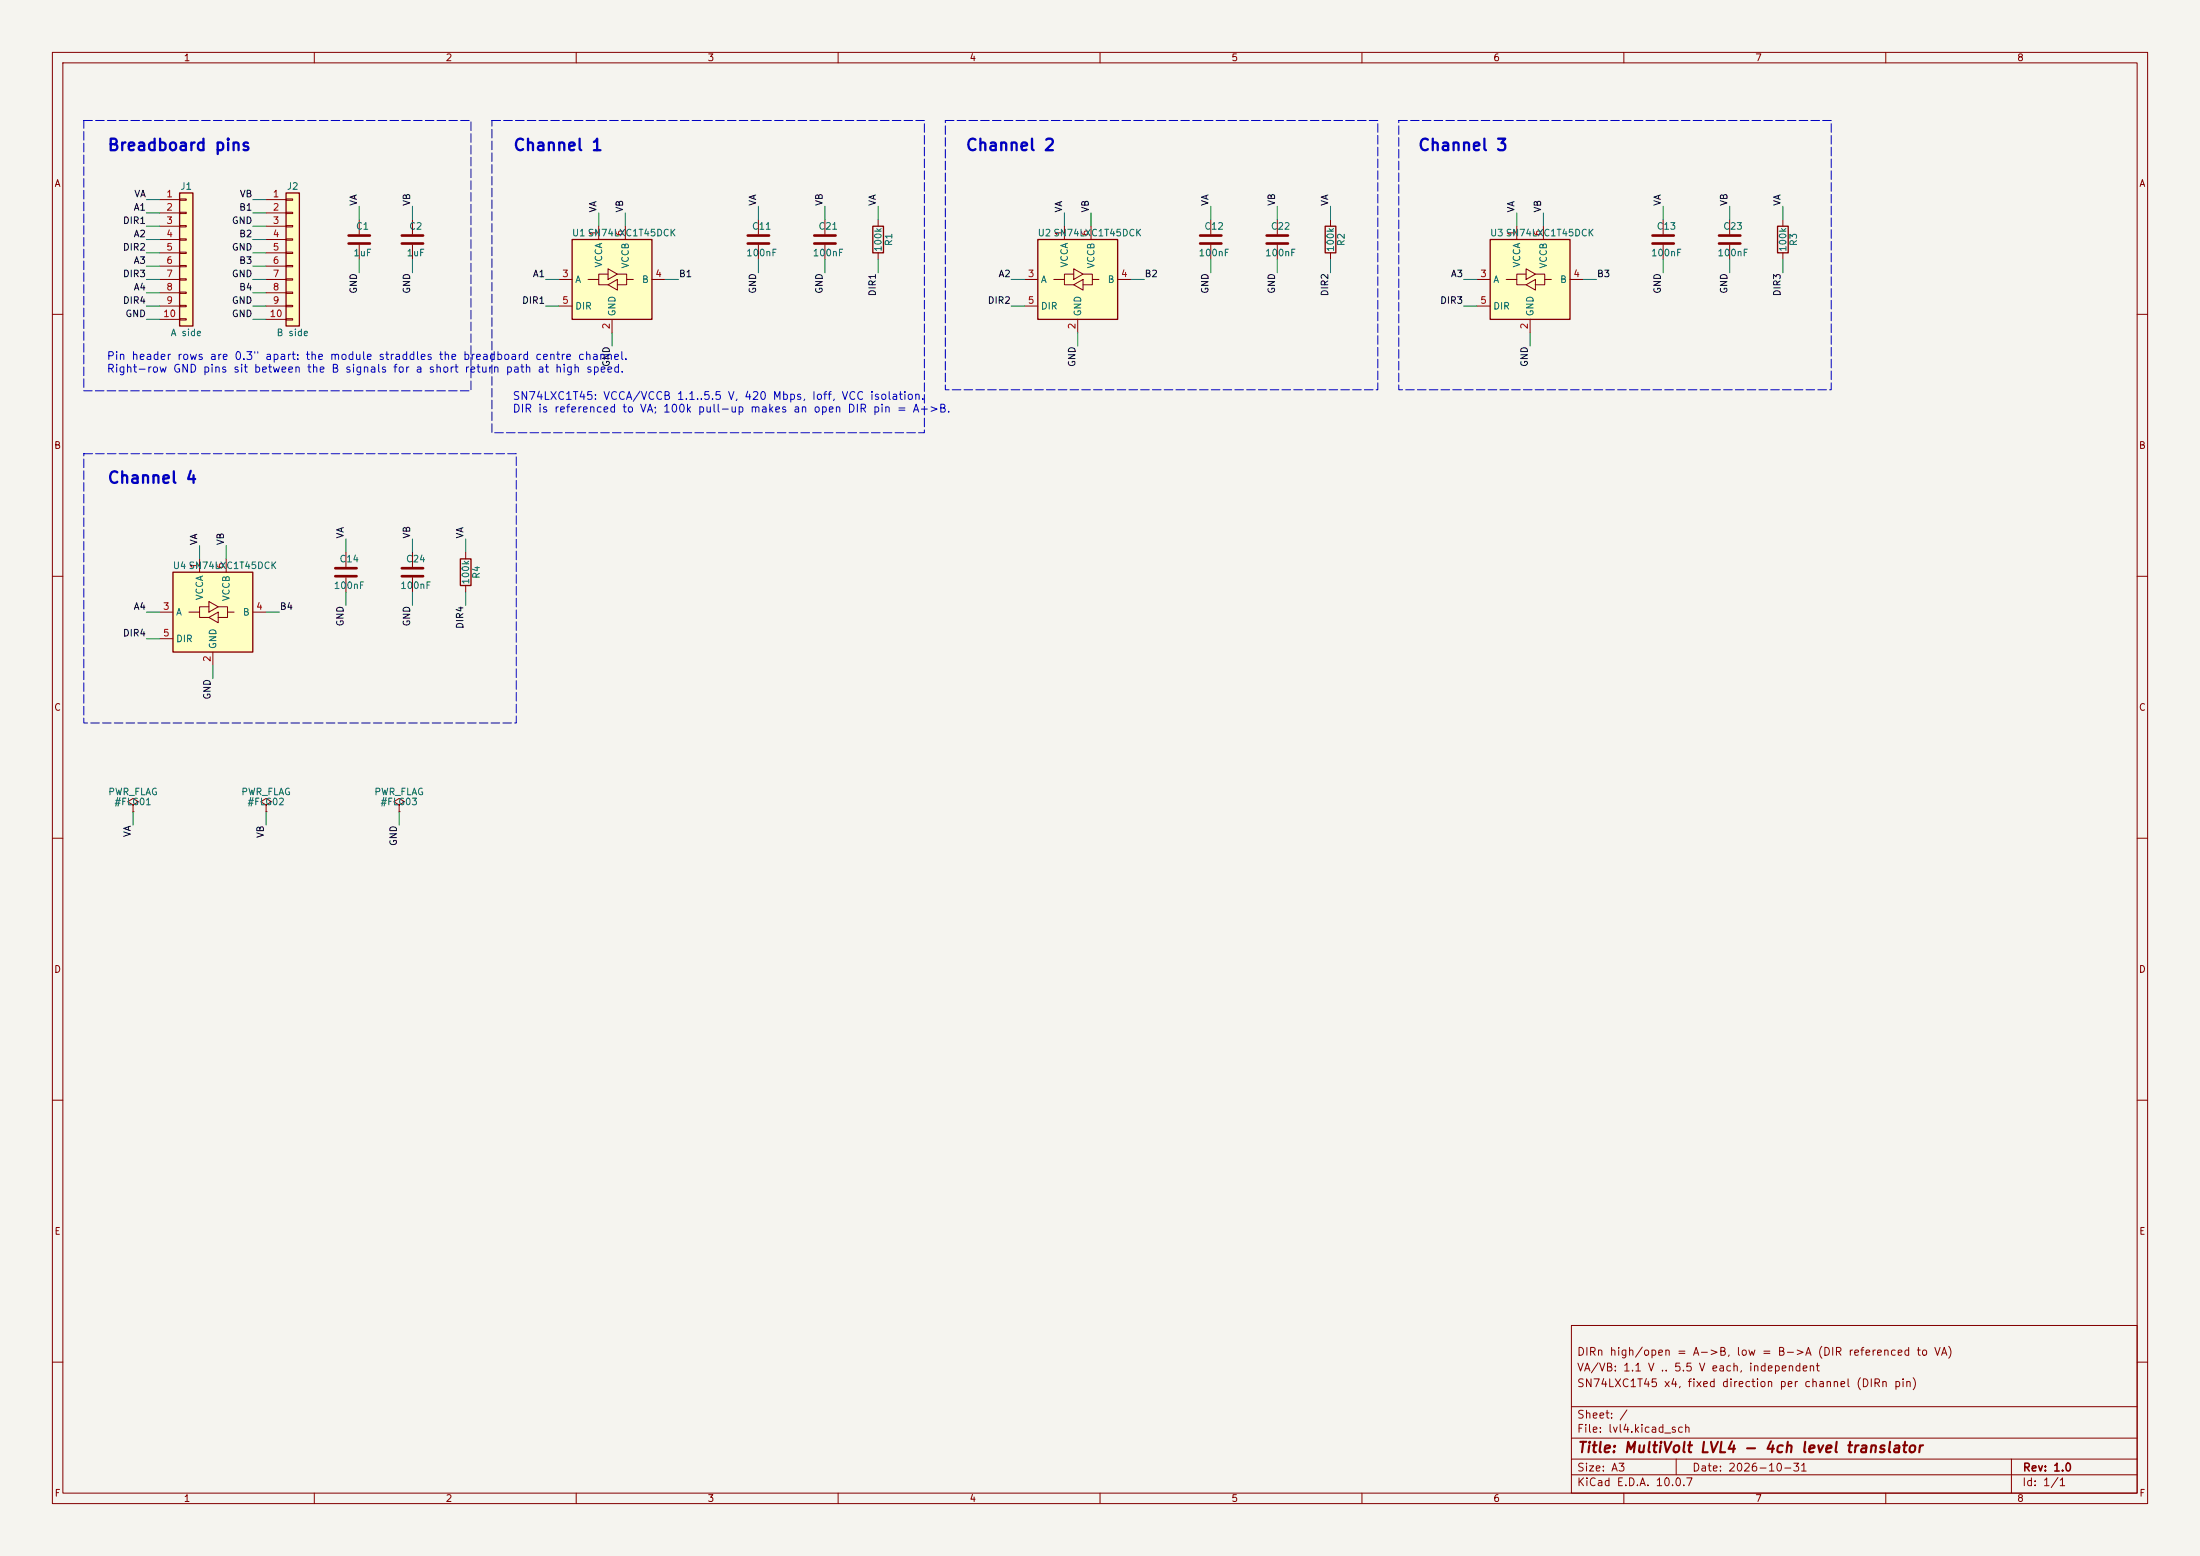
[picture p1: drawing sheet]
(kicad_sch (version 20231120) (generator "eeschema") (generator_version "8.0")
(paper "A3")
(title_block (title "MultiVolt LVL4 - 4ch level translator") (date "2026-10-31") (rev "1.0") (company "") (comment 1 "SN74LXC1T45 x4, fixed direction per channel (DIRn pin)") (comment 2 "VA/VB: 1.1 V .. 5.5 V each, independent") (comment 3 "DIRn high/open = A->B, low = B->A (DIR referenced to VA)"))
(lib_symbols
(symbol "Connector_Generic:Conn_01x10"
  (pin_names
   (offset 1.016) (hide yes)) (exclude_from_sim no) (in_bom yes) (on_board yes)
  (in_pos_files yes)
  (duplicate_pin_numbers_are_jumpers no)
  (property "Reference" "J" (at 0 12.7 0) (show_name no) (do_not_autoplace no) (effects (font (size 1.27 1.27))))
  (property "Value" "Conn_01x10" (at 0 -15.24 0) (show_name no) (do_not_autoplace no) (effects (font (size 1.27 1.27))))
  (property "Footprint" "" (at 0 0 0) (show_name no) (do_not_autoplace no) (hide yes) (effects (font (size 1.27 1.27))))
  (property "Datasheet" "" (at 0 0 0) (show_name no) (do_not_autoplace no) (hide yes) (effects (font (size 1.27 1.27))))
  (property "Description" "Generic connector, single row, 01x10, script generated (kicad-library-utils/schlib/autogen/connector/)" (at 0 0 0) (show_name no) (do_not_autoplace no) (hide yes) (effects (font (size 1.27 1.27))))
  (symbol "Conn_01x10_1_1"
   (rectangle (start -1.27 11.43) (end 1.27 -13.97) (stroke (width 0.254) (type default)) (fill (type background)))
   (rectangle (start -1.27 10.287) (end 0 10.033) (stroke (width 0.1524) (type default)) (fill (type none)))
   (rectangle (start -1.27 7.747) (end 0 7.493) (stroke (width 0.1524) (type default)) (fill (type none)))
   (rectangle (start -1.27 5.207) (end 0 4.953) (stroke (width 0.1524) (type default)) (fill (type none)))
   (rectangle (start -1.27 2.667) (end 0 2.413) (stroke (width 0.1524) (type default)) (fill (type none)))
   (rectangle (start -1.27 0.127) (end 0 -0.127) (stroke (width 0.1524) (type default)) (fill (type none)))
   (rectangle (start -1.27 -2.413) (end 0 -2.667) (stroke (width 0.1524) (type default)) (fill (type none)))
   (rectangle (start -1.27 -4.953) (end 0 -5.207) (stroke (width 0.1524) (type default)) (fill (type none)))
   (rectangle (start -1.27 -7.493) (end 0 -7.747) (stroke (width 0.1524) (type default)) (fill (type none)))
   (rectangle (start -1.27 -10.033) (end 0 -10.287) (stroke (width 0.1524) (type default)) (fill (type none)))
   (rectangle (start -1.27 -12.573) (end 0 -12.827) (stroke (width 0.1524) (type default)) (fill (type none)))
   (pin passive line (at -5.08 10.16 0) (length 3.81) (name "Pin_1" (effects (font (size 1.27 1.27)))) (number "1" (effects (font (size 1.27 1.27)))))
   (pin passive line (at -5.08 7.62 0) (length 3.81) (name "Pin_2" (effects (font (size 1.27 1.27)))) (number "2" (effects (font (size 1.27 1.27)))))
   (pin passive line (at -5.08 5.08 0) (length 3.81) (name "Pin_3" (effects (font (size 1.27 1.27)))) (number "3" (effects (font (size 1.27 1.27)))))
   (pin passive line (at -5.08 2.54 0) (length 3.81) (name "Pin_4" (effects (font (size 1.27 1.27)))) (number "4" (effects (font (size 1.27 1.27)))))
   (pin passive line (at -5.08 0 0) (length 3.81) (name "Pin_5" (effects (font (size 1.27 1.27)))) (number "5" (effects (font (size 1.27 1.27)))))
   (pin passive line (at -5.08 -2.54 0) (length 3.81) (name "Pin_6" (effects (font (size 1.27 1.27)))) (number "6" (effects (font (size 1.27 1.27)))))
   (pin passive line (at -5.08 -5.08 0) (length 3.81) (name "Pin_7" (effects (font (size 1.27 1.27)))) (number "7" (effects (font (size 1.27 1.27)))))
   (pin passive line (at -5.08 -7.62 0) (length 3.81) (name "Pin_8" (effects (font (size 1.27 1.27)))) (number "8" (effects (font (size 1.27 1.27)))))
   (pin passive line (at -5.08 -10.16 0) (length 3.81) (name "Pin_9" (effects (font (size 1.27 1.27)))) (number "9" (effects (font (size 1.27 1.27)))))
   (pin passive line (at -5.08 -12.7 0) (length 3.81) (name "Pin_10" (effects (font (size 1.27 1.27)))) (number "10" (effects (font (size 1.27 1.27))))))
  (embedded_fonts no))
(symbol "Device:C"
  (pin_numbers (hide yes))
  (pin_names
   (offset 0.254)) (exclude_from_sim no) (in_bom yes) (on_board yes)
  (in_pos_files yes)
  (duplicate_pin_numbers_are_jumpers no)
  (property "Reference" "C" (at 0.635 2.54 0) (show_name no) (do_not_autoplace no) (effects (font (size 1.27 1.27)) (justify left)))
  (property "Value" "C" (at 0.635 -2.54 0) (show_name no) (do_not_autoplace no) (effects (font (size 1.27 1.27)) (justify left)))
  (property "Footprint" "" (at 0.9652 -3.81 0) (show_name no) (do_not_autoplace no) (hide yes) (effects (font (size 1.27 1.27))))
  (property "Datasheet" "" (at 0 0 0) (show_name no) (do_not_autoplace no) (hide yes) (effects (font (size 1.27 1.27))))
  (property "Description" "Unpolarized capacitor" (at 0 0 0) (show_name no) (do_not_autoplace no) (hide yes) (effects (font (size 1.27 1.27))))
  (symbol "C_0_1"
   (polyline (pts (xy -2.032 0.762) (xy 2.032 0.762)) (stroke (width 0.508) (type default)) (fill (type none)))
   (polyline (pts (xy -2.032 -0.762) (xy 2.032 -0.762)) (stroke (width 0.508) (type default)) (fill (type none))))
  (symbol "C_1_1"
   (pin passive line (at 0 3.81 270) (length 2.794) (name "" (effects (font (size 1.27 1.27)))) (number "1" (effects (font (size 1.27 1.27)))))
   (pin passive line (at 0 -3.81 90) (length 2.794) (name "" (effects (font (size 1.27 1.27)))) (number "2" (effects (font (size 1.27 1.27))))))
  (embedded_fonts no))
(symbol "Device:R"
  (pin_numbers (hide yes))
  (pin_names
   (offset 0)) (exclude_from_sim no) (in_bom yes) (on_board yes)
  (in_pos_files yes)
  (duplicate_pin_numbers_are_jumpers no)
  (property "Reference" "R" (at 2.032 0 90) (show_name no) (do_not_autoplace no) (effects (font (size 1.27 1.27))))
  (property "Value" "R" (at 0 0 90) (show_name no) (do_not_autoplace no) (effects (font (size 1.27 1.27))))
  (property "Footprint" "" (at -1.778 0 90) (show_name no) (do_not_autoplace no) (hide yes) (effects (font (size 1.27 1.27))))
  (property "Datasheet" "" (at 0 0 0) (show_name no) (do_not_autoplace no) (hide yes) (effects (font (size 1.27 1.27))))
  (property "Description" "Resistor" (at 0 0 0) (show_name no) (do_not_autoplace no) (hide yes) (effects (font (size 1.27 1.27))))
  (symbol "R_0_1"
   (rectangle (start -1.016 -2.54) (end 1.016 2.54) (stroke (width 0.254) (type default)) (fill (type none))))
  (symbol "R_1_1"
   (pin passive line (at 0 3.81 270) (length 1.27) (name "" (effects (font (size 1.27 1.27)))) (number "1" (effects (font (size 1.27 1.27)))))
   (pin passive line (at 0 -3.81 90) (length 1.27) (name "" (effects (font (size 1.27 1.27)))) (number "2" (effects (font (size 1.27 1.27))))))
  (embedded_fonts no))
(symbol "Logic_LevelTranslator:SN74LVC1T45DCK" (exclude_from_sim no) (in_bom yes) (on_board yes)
  (in_pos_files yes)
  (duplicate_pin_numbers_are_jumpers no)
  (property "Reference" "U" (at -6.35 8.89 0) (show_name no) (do_not_autoplace no) (effects (font (size 1.27 1.27))))
  (property "Value" "SN74LVC1T45DCK" (at 3.81 8.89 0) (show_name no) (do_not_autoplace no) (effects (font (size 1.27 1.27)) (justify left)))
  (property "Footprint" "Package_TO_SOT_SMD:SOT-363_SC-70-6" (at 0 -11.43 0) (show_name no) (do_not_autoplace no) (hide yes) (effects (font (size 1.27 1.27))))
  (property "Datasheet" "http://www.ti.com/lit/ds/symlink/sn74lvc1t45.pdf" (at -22.86 -16.51 0) (show_name no) (do_not_autoplace no) (hide yes) (effects (font (size 1.27 1.27))))
  (property "Description" "Single-Bit Dual-Supply Bus Transceiver With Configurable Voltage Translation and 3-State Outputs, SOT-363" (at 0 0 0) (show_name no) (do_not_autoplace no) (hide yes) (effects (font (size 1.27 1.27))))
  (symbol "SN74LVC1T45DCK_0_1"
   (rectangle (start -7.62 7.62) (end 7.62 -7.62) (stroke (width 0.254) (type default)) (fill (type background)))
   (polyline (pts (xy -2.54 0) (xy -2.54 1.016) (xy -0.762 1.016)) (stroke (width 0) (type default)) (fill (type none)))
   (polyline (pts (xy -0.762 0) (xy -0.762 2.032) (xy 1.016 1.016) (xy -0.762 0)) (stroke (width 0) (type default)) (fill (type none)))
   (polyline (pts (xy -0.762 -1.016) (xy -2.54 -1.016) (xy -2.54 0) (xy -4.572 0)) (stroke (width 0) (type default)) (fill (type none)))
   (polyline (pts (xy 1.016 1.016) (xy 2.794 1.016) (xy 2.794 0) (xy 4.064 0)) (stroke (width 0) (type default)) (fill (type none)))
   (polyline (pts (xy 1.016 0) (xy 1.016 -1.778) (xy 1.016 -2.032) (xy -0.762 -1.016) (xy 1.016 0)) (stroke (width 0) (type default)) (fill (type none)))
   (polyline (pts (xy 2.794 0) (xy 2.794 -1.016) (xy 1.016 -1.016)) (stroke (width 0) (type default)) (fill (type none))))
  (symbol "SN74LVC1T45DCK_1_1"
   (pin power_in line (at -2.54 10.16 270) (length 2.54) (name "VCCA" (effects (font (size 1.27 1.27)))) (number "1" (effects (font (size 1.27 1.27)))))
   (pin power_in line (at 0 -10.16 90) (length 2.54) (name "GND" (effects (font (size 1.27 1.27)))) (number "2" (effects (font (size 1.27 1.27)))))
   (pin bidirectional line (at -10.16 0 0) (length 2.54) (name "A" (effects (font (size 1.27 1.27)))) (number "3" (effects (font (size 1.27 1.27)))))
   (pin bidirectional line (at 10.16 0 180) (length 2.54) (name "B" (effects (font (size 1.27 1.27)))) (number "4" (effects (font (size 1.27 1.27)))))
   (pin input line (at -10.16 -5.08 0) (length 2.54) (name "DIR" (effects (font (size 1.27 1.27)))) (number "5" (effects (font (size 1.27 1.27)))))
   (pin power_in line (at 2.54 10.16 270) (length 2.54) (name "VCCB" (effects (font (size 1.27 1.27)))) (number "6" (effects (font (size 1.27 1.27))))))
  (embedded_fonts no))
(symbol "power:PWR_FLAG"
  (power global)
  (pin_numbers (hide yes))
  (pin_names
   (offset 0) (hide yes)) (exclude_from_sim no) (in_bom yes) (on_board yes)
  (in_pos_files yes)
  (duplicate_pin_numbers_are_jumpers no)
  (property "Reference" "#FLG" (at 0 1.905 0) (show_name no) (do_not_autoplace no) (hide yes) (effects (font (size 1.27 1.27))))
  (property "Value" "PWR_FLAG" (at 0 3.81 0) (show_name no) (do_not_autoplace no) (effects (font (size 1.27 1.27))))
  (property "Footprint" "" (at 0 0 0) (show_name no) (do_not_autoplace no) (hide yes) (effects (font (size 1.27 1.27))))
  (property "Datasheet" "" (at 0 0 0) (show_name no) (do_not_autoplace no) (hide yes) (effects (font (size 1.27 1.27))))
  (property "Description" "Special symbol for telling ERC where power comes from" (at 0 0 0) (show_name no) (do_not_autoplace no) (hide yes) (effects (font (size 1.27 1.27))))
  (symbol "PWR_FLAG_0_0"
   (pin power_out line (at 0 0 90) (length 0) (name "" (effects (font (size 1.27 1.27)))) (number "1" (effects (font (size 1.27 1.27))))))
  (symbol "PWR_FLAG_0_1"
   (polyline (pts (xy 0 0) (xy 0 1.27) (xy -1.016 1.905) (xy 0 2.54) (xy 1.016 1.905) (xy 0 1.27)) (stroke (width 0) (type default)) (fill (type none))))
  (embedded_fonts no)))
(text "Breadboard pins" (exclude_from_sim no) (at 20.32 29.21 0) (effects (font (size 2.2 2.2) (thickness 0.44) (bold yes)) (justify left bottom)))
(rectangle (start 16 23) (end 89.908 74.6) (stroke (width 0.15) (type dash)) (fill (type none)))
(symbol (lib_id "Connector_Generic:Conn_01x10") (at 35.56 48.26 0) (unit 1) (exclude_from_sim no) (in_bom yes) (on_board yes) (dnp no) (property "Reference" "J1" (at 35.56 35.56 0) (effects (font (size 1.27 1.27)))) (property "Value" "A side" (at 35.56 63.5 0) (effects (font (size 1.27 1.27)))) (property "Footprint" "Connector_PinHeader_2.54mm:PinHeader_1x10_P2.54mm_Vertical" (at 35.56 48.26 0) (effects (font (size 1.27 1.27)) (hide yes))) (property "Datasheet" "~" (at 35.56 48.26 0) (effects (font (size 1.27 1.27)) (hide yes))) (property "Description" "1x10 male header 2.54mm (pins down)" (at 35.56 48.26 0) (effects (font (size 1.27 1.27)) (hide yes))) (property "LCSC" "C492409" (at 35.56 48.26 0) (effects (font (size 1.27 1.27)) (hide yes))) (pin "1") (pin "2") (pin "3") (pin "4") (pin "5") (pin "6") (pin "7") (pin "8") (pin "9") (pin "10"))
(wire (pts (xy 30.48 38.1) (xy 27.94 38.1)) (stroke (width 0) (type default)))
(label "VA" (at 27.94 38.1 180) (fields_autoplaced yes) (effects (font (size 1.27 1.27)) (justify right bottom)))
(wire (pts (xy 30.48 40.64) (xy 27.94 40.64)) (stroke (width 0) (type default)))
(label "A1" (at 27.94 40.64 180) (fields_autoplaced yes) (effects (font (size 1.27 1.27)) (justify right bottom)))
(wire (pts (xy 30.48 43.18) (xy 27.94 43.18)) (stroke (width 0) (type default)))
(label "DIR1" (at 27.94 43.18 180) (fields_autoplaced yes) (effects (font (size 1.27 1.27)) (justify right bottom)))
(wire (pts (xy 30.48 45.72) (xy 27.94 45.72)) (stroke (width 0) (type default)))
(label "A2" (at 27.94 45.72 180) (fields_autoplaced yes) (effects (font (size 1.27 1.27)) (justify right bottom)))
(wire (pts (xy 30.48 48.26) (xy 27.94 48.26)) (stroke (width 0) (type default)))
(label "DIR2" (at 27.94 48.26 180) (fields_autoplaced yes) (effects (font (size 1.27 1.27)) (justify right bottom)))
(wire (pts (xy 30.48 50.8) (xy 27.94 50.8)) (stroke (width 0) (type default)))
(label "A3" (at 27.94 50.8 180) (fields_autoplaced yes) (effects (font (size 1.27 1.27)) (justify right bottom)))
(wire (pts (xy 30.48 53.34) (xy 27.94 53.34)) (stroke (width 0) (type default)))
(label "DIR3" (at 27.94 53.34 180) (fields_autoplaced yes) (effects (font (size 1.27 1.27)) (justify right bottom)))
(wire (pts (xy 30.48 55.88) (xy 27.94 55.88)) (stroke (width 0) (type default)))
(label "A4" (at 27.94 55.88 180) (fields_autoplaced yes) (effects (font (size 1.27 1.27)) (justify right bottom)))
(wire (pts (xy 30.48 58.42) (xy 27.94 58.42)) (stroke (width 0) (type default)))
(label "DIR4" (at 27.94 58.42 180) (fields_autoplaced yes) (effects (font (size 1.27 1.27)) (justify right bottom)))
(wire (pts (xy 30.48 60.96) (xy 27.94 60.96)) (stroke (width 0) (type default)))
(label "GND" (at 27.94 60.96 180) (fields_autoplaced yes) (effects (font (size 1.27 1.27)) (justify right bottom)))
(symbol (lib_id "Connector_Generic:Conn_01x10") (at 55.88 48.26 0) (unit 1) (exclude_from_sim no) (in_bom yes) (on_board yes) (dnp no) (property "Reference" "J2" (at 55.88 35.56 0) (effects (font (size 1.27 1.27)))) (property "Value" "B side" (at 55.88 63.5 0) (effects (font (size 1.27 1.27)))) (property "Footprint" "Connector_PinHeader_2.54mm:PinHeader_1x10_P2.54mm_Vertical" (at 55.88 48.26 0) (effects (font (size 1.27 1.27)) (hide yes))) (property "Datasheet" "~" (at 55.88 48.26 0) (effects (font (size 1.27 1.27)) (hide yes))) (property "Description" "1x10 male header 2.54mm (pins down)" (at 55.88 48.26 0) (effects (font (size 1.27 1.27)) (hide yes))) (property "LCSC" "C492409" (at 55.88 48.26 0) (effects (font (size 1.27 1.27)) (hide yes))) (pin "1") (pin "2") (pin "3") (pin "4") (pin "5") (pin "6") (pin "7") (pin "8") (pin "9") (pin "10"))
(wire (pts (xy 50.8 38.1) (xy 48.26 38.1)) (stroke (width 0) (type default)))
(label "VB" (at 48.26 38.1 180) (fields_autoplaced yes) (effects (font (size 1.27 1.27)) (justify right bottom)))
(wire (pts (xy 50.8 40.64) (xy 48.26 40.64)) (stroke (width 0) (type default)))
(label "B1" (at 48.26 40.64 180) (fields_autoplaced yes) (effects (font (size 1.27 1.27)) (justify right bottom)))
(wire (pts (xy 50.8 43.18) (xy 48.26 43.18)) (stroke (width 0) (type default)))
(label "GND" (at 48.26 43.18 180) (fields_autoplaced yes) (effects (font (size 1.27 1.27)) (justify right bottom)))
(wire (pts (xy 50.8 45.72) (xy 48.26 45.72)) (stroke (width 0) (type default)))
(label "B2" (at 48.26 45.72 180) (fields_autoplaced yes) (effects (font (size 1.27 1.27)) (justify right bottom)))
(wire (pts (xy 50.8 48.26) (xy 48.26 48.26)) (stroke (width 0) (type default)))
(label "GND" (at 48.26 48.26 180) (fields_autoplaced yes) (effects (font (size 1.27 1.27)) (justify right bottom)))
(wire (pts (xy 50.8 50.8) (xy 48.26 50.8)) (stroke (width 0) (type default)))
(label "B3" (at 48.26 50.8 180) (fields_autoplaced yes) (effects (font (size 1.27 1.27)) (justify right bottom)))
(wire (pts (xy 50.8 53.34) (xy 48.26 53.34)) (stroke (width 0) (type default)))
(label "GND" (at 48.26 53.34 180) (fields_autoplaced yes) (effects (font (size 1.27 1.27)) (justify right bottom)))
(wire (pts (xy 50.8 55.88) (xy 48.26 55.88)) (stroke (width 0) (type default)))
(label "B4" (at 48.26 55.88 180) (fields_autoplaced yes) (effects (font (size 1.27 1.27)) (justify right bottom)))
(wire (pts (xy 50.8 58.42) (xy 48.26 58.42)) (stroke (width 0) (type default)))
(label "GND" (at 48.26 58.42 180) (fields_autoplaced yes) (effects (font (size 1.27 1.27)) (justify right bottom)))
(wire (pts (xy 50.8 60.96) (xy 48.26 60.96)) (stroke (width 0) (type default)))
(label "GND" (at 48.26 60.96 180) (fields_autoplaced yes) (effects (font (size 1.27 1.27)) (justify right bottom)))
(symbol (lib_id "Device:C") (at 68.58 45.72 0) (unit 1) (exclude_from_sim no) (in_bom yes) (on_board yes) (dnp no) (property "Reference" "C1" (at 69.215 43.18 0) (effects (font (size 1.27 1.27)))) (property "Value" "1uF" (at 69.215 48.26 0) (effects (font (size 1.27 1.27)))) (property "Footprint" "Capacitor_SMD:C_0402_1005Metric" (at 69.5452 49.53 0) (effects (font (size 1.27 1.27)) (hide yes))) (property "Datasheet" "~" (at 68.58 45.72 0) (effects (font (size 1.27 1.27)) (hide yes))) (property "LCSC" "C52923" (at 68.58 45.72 0) (effects (font (size 1.27 1.27)) (hide yes))) (pin "1") (pin "2"))
(wire (pts (xy 68.58 41.91) (xy 68.58 39.37)) (stroke (width 0) (type default)))
(label "VA" (at 68.58 39.37 90) (fields_autoplaced yes) (effects (font (size 1.27 1.27)) (justify left bottom)))
(wire (pts (xy 68.58 49.53) (xy 68.58 52.07)) (stroke (width 0) (type default)))
(label "GND" (at 68.58 52.07 270) (fields_autoplaced yes) (effects (font (size 1.27 1.27)) (justify right bottom)))
(symbol (lib_id "Device:C") (at 78.74 45.72 0) (unit 1) (exclude_from_sim no) (in_bom yes) (on_board yes) (dnp no) (property "Reference" "C2" (at 79.375 43.18 0) (effects (font (size 1.27 1.27)))) (property "Value" "1uF" (at 79.375 48.26 0) (effects (font (size 1.27 1.27)))) (property "Footprint" "Capacitor_SMD:C_0402_1005Metric" (at 79.7052 49.53 0) (effects (font (size 1.27 1.27)) (hide yes))) (property "Datasheet" "~" (at 78.74 45.72 0) (effects (font (size 1.27 1.27)) (hide yes))) (property "LCSC" "C52923" (at 78.74 45.72 0) (effects (font (size 1.27 1.27)) (hide yes))) (pin "1") (pin "2"))
(wire (pts (xy 78.74 41.91) (xy 78.74 39.37)) (stroke (width 0) (type default)))
(label "VB" (at 78.74 39.37 90) (fields_autoplaced yes) (effects (font (size 1.27 1.27)) (justify left bottom)))
(wire (pts (xy 78.74 49.53) (xy 78.74 52.07)) (stroke (width 0) (type default)))
(label "GND" (at 78.74 52.07 270) (fields_autoplaced yes) (effects (font (size 1.27 1.27)) (justify right bottom)))
(text "Pin header rows are 0.3\" apart: the module straddles the breadboard centre channel.\nRight-row GND pins sit between the B signals for a short return path at high speed." (exclude_from_sim no) (at 20.32 67.31 0) (effects (font (size 1.5 1.5)) (justify left top)))
(text "Channel 1" (exclude_from_sim no) (at 97.79 29.21 0) (effects (font (size 2.2 2.2) (thickness 0.44) (bold yes)) (justify left bottom)))
(rectangle (start 93.908 23) (end 176.468 82.6) (stroke (width 0.15) (type dash)) (fill (type none)))
(symbol (lib_id "Logic_LevelTranslator:SN74LVC1T45DCK") (at 116.84 53.34 0) (unit 1) (exclude_from_sim no) (in_bom yes) (on_board yes) (dnp no) (property "Reference" "U1" (at 110.49 44.45 0) (effects (font (size 1.27 1.27)))) (property "Value" "SN74LXC1T45DCK" (at 120.65 44.45 0) (effects (font (size 1.27 1.27)))) (property "Footprint" "Package_TO_SOT_SMD:SOT-363_SC-70-6" (at 116.84 64.77 0) (effects (font (size 1.27 1.27)) (hide yes))) (property "Datasheet" "http://www.ti.com/lit/ds/symlink/sn74lvc1t45.pdf" (at 93.98 69.85 0) (effects (font (size 1.27 1.27)) (hide yes))) (property "LCSC" "C5217888" (at 116.84 53.34 0) (effects (font (size 1.27 1.27)) (hide yes))) (property "MPN" "SN74LXC1T45DCKR" (at 116.84 53.34 0) (effects (font (size 1.27 1.27)) (hide yes))) (pin "1") (pin "2") (pin "3") (pin "4") (pin "5") (pin "6"))
(wire (pts (xy 114.3 43.18) (xy 114.3 40.64)) (stroke (width 0) (type default)))
(label "VA" (at 114.3 40.64 90) (fields_autoplaced yes) (effects (font (size 1.27 1.27)) (justify left bottom)))
(wire (pts (xy 116.84 63.5) (xy 116.84 66.04)) (stroke (width 0) (type default)))
(label "GND" (at 116.84 66.04 270) (fields_autoplaced yes) (effects (font (size 1.27 1.27)) (justify right bottom)))
(wire (pts (xy 106.68 53.34) (xy 104.14 53.34)) (stroke (width 0) (type default)))
(label "A1" (at 104.14 53.34 180) (fields_autoplaced yes) (effects (font (size 1.27 1.27)) (justify right bottom)))
(wire (pts (xy 127 53.34) (xy 129.54 53.34)) (stroke (width 0) (type default)))
(label "B1" (at 129.54 53.34 0) (fields_autoplaced yes) (effects (font (size 1.27 1.27)) (justify left bottom)))
(wire (pts (xy 106.68 58.42) (xy 104.14 58.42)) (stroke (width 0) (type default)))
(label "DIR1" (at 104.14 58.42 180) (fields_autoplaced yes) (effects (font (size 1.27 1.27)) (justify right bottom)))
(wire (pts (xy 119.38 43.18) (xy 119.38 40.64)) (stroke (width 0) (type default)))
(label "VB" (at 119.38 40.64 90) (fields_autoplaced yes) (effects (font (size 1.27 1.27)) (justify left bottom)))
(symbol (lib_id "Device:C") (at 144.78 45.72 0) (unit 1) (exclude_from_sim no) (in_bom yes) (on_board yes) (dnp no) (property "Reference" "C11" (at 145.415 43.18 0) (effects (font (size 1.27 1.27)))) (property "Value" "100nF" (at 145.415 48.26 0) (effects (font (size 1.27 1.27)))) (property "Footprint" "Capacitor_SMD:C_0402_1005Metric" (at 145.7452 49.53 0) (effects (font (size 1.27 1.27)) (hide yes))) (property "Datasheet" "~" (at 144.78 45.72 0) (effects (font (size 1.27 1.27)) (hide yes))) (property "LCSC" "C1525" (at 144.78 45.72 0) (effects (font (size 1.27 1.27)) (hide yes))) (pin "1") (pin "2"))
(wire (pts (xy 144.78 41.91) (xy 144.78 39.37)) (stroke (width 0) (type default)))
(label "VA" (at 144.78 39.37 90) (fields_autoplaced yes) (effects (font (size 1.27 1.27)) (justify left bottom)))
(wire (pts (xy 144.78 49.53) (xy 144.78 52.07)) (stroke (width 0) (type default)))
(label "GND" (at 144.78 52.07 270) (fields_autoplaced yes) (effects (font (size 1.27 1.27)) (justify right bottom)))
(symbol (lib_id "Device:C") (at 157.48 45.72 0) (unit 1) (exclude_from_sim no) (in_bom yes) (on_board yes) (dnp no) (property "Reference" "C21" (at 158.115 43.18 0) (effects (font (size 1.27 1.27)))) (property "Value" "100nF" (at 158.115 48.26 0) (effects (font (size 1.27 1.27)))) (property "Footprint" "Capacitor_SMD:C_0402_1005Metric" (at 158.4452 49.53 0) (effects (font (size 1.27 1.27)) (hide yes))) (property "Datasheet" "~" (at 157.48 45.72 0) (effects (font (size 1.27 1.27)) (hide yes))) (property "LCSC" "C1525" (at 157.48 45.72 0) (effects (font (size 1.27 1.27)) (hide yes))) (pin "1") (pin "2"))
(wire (pts (xy 157.48 41.91) (xy 157.48 39.37)) (stroke (width 0) (type default)))
(label "VB" (at 157.48 39.37 90) (fields_autoplaced yes) (effects (font (size 1.27 1.27)) (justify left bottom)))
(wire (pts (xy 157.48 49.53) (xy 157.48 52.07)) (stroke (width 0) (type default)))
(label "GND" (at 157.48 52.07 270) (fields_autoplaced yes) (effects (font (size 1.27 1.27)) (justify right bottom)))
(symbol (lib_id "Device:R") (at 167.64 45.72 0) (unit 1) (exclude_from_sim no) (in_bom yes) (on_board yes) (dnp no) (property "Reference" "R1" (at 169.672 45.72 90) (effects (font (size 1.27 1.27)))) (property "Value" "100k" (at 167.64 45.72 90) (effects (font (size 1.27 1.27)))) (property "Footprint" "Resistor_SMD:R_0402_1005Metric" (at 165.862 45.72 90) (effects (font (size 1.27 1.27)) (hide yes))) (property "Datasheet" "~" (at 167.64 45.72 0) (effects (font (size 1.27 1.27)) (hide yes))) (property "LCSC" "C25741" (at 167.64 45.72 0) (effects (font (size 1.27 1.27)) (hide yes))) (pin "1") (pin "2"))
(wire (pts (xy 167.64 41.91) (xy 167.64 39.37)) (stroke (width 0) (type default)))
(label "VA" (at 167.64 39.37 90) (fields_autoplaced yes) (effects (font (size 1.27 1.27)) (justify left bottom)))
(wire (pts (xy 167.64 49.53) (xy 167.64 52.07)) (stroke (width 0) (type default)))
(label "DIR1" (at 167.64 52.07 270) (fields_autoplaced yes) (effects (font (size 1.27 1.27)) (justify right bottom)))
(text "SN74LXC1T45: VCCA/VCCB 1.1..5.5 V, 420 Mbps, Ioff, VCC isolation.\nDIR is referenced to VA; 100k pull-up makes an open DIR pin = A->B." (exclude_from_sim no) (at 97.79 74.93 0) (effects (font (size 1.5 1.5)) (justify left top)))
(text "Channel 2" (exclude_from_sim no) (at 184.15 29.21 0) (effects (font (size 2.2 2.2) (thickness 0.44) (bold yes)) (justify left bottom)))
(rectangle (start 180.468 23) (end 263.028 74.4) (stroke (width 0.15) (type dash)) (fill (type none)))
(symbol (lib_id "Logic_LevelTranslator:SN74LVC1T45DCK") (at 205.74 53.34 0) (unit 1) (exclude_from_sim no) (in_bom yes) (on_board yes) (dnp no) (property "Reference" "U2" (at 199.39 44.45 0) (effects (font (size 1.27 1.27)))) (property "Value" "SN74LXC1T45DCK" (at 209.55 44.45 0) (effects (font (size 1.27 1.27)))) (property "Footprint" "Package_TO_SOT_SMD:SOT-363_SC-70-6" (at 205.74 64.77 0) (effects (font (size 1.27 1.27)) (hide yes))) (property "Datasheet" "http://www.ti.com/lit/ds/symlink/sn74lvc1t45.pdf" (at 182.88 69.85 0) (effects (font (size 1.27 1.27)) (hide yes))) (property "LCSC" "C5217888" (at 205.74 53.34 0) (effects (font (size 1.27 1.27)) (hide yes))) (property "MPN" "SN74LXC1T45DCKR" (at 205.74 53.34 0) (effects (font (size 1.27 1.27)) (hide yes))) (pin "1") (pin "2") (pin "3") (pin "4") (pin "5") (pin "6"))
(wire (pts (xy 203.2 43.18) (xy 203.2 40.64)) (stroke (width 0) (type default)))
(label "VA" (at 203.2 40.64 90) (fields_autoplaced yes) (effects (font (size 1.27 1.27)) (justify left bottom)))
(wire (pts (xy 205.74 63.5) (xy 205.74 66.04)) (stroke (width 0) (type default)))
(label "GND" (at 205.74 66.04 270) (fields_autoplaced yes) (effects (font (size 1.27 1.27)) (justify right bottom)))
(wire (pts (xy 195.58 53.34) (xy 193.04 53.34)) (stroke (width 0) (type default)))
(label "A2" (at 193.04 53.34 180) (fields_autoplaced yes) (effects (font (size 1.27 1.27)) (justify right bottom)))
(wire (pts (xy 215.9 53.34) (xy 218.44 53.34)) (stroke (width 0) (type default)))
(label "B2" (at 218.44 53.34 0) (fields_autoplaced yes) (effects (font (size 1.27 1.27)) (justify left bottom)))
(wire (pts (xy 195.58 58.42) (xy 193.04 58.42)) (stroke (width 0) (type default)))
(label "DIR2" (at 193.04 58.42 180) (fields_autoplaced yes) (effects (font (size 1.27 1.27)) (justify right bottom)))
(wire (pts (xy 208.28 43.18) (xy 208.28 40.64)) (stroke (width 0) (type default)))
(label "VB" (at 208.28 40.64 90) (fields_autoplaced yes) (effects (font (size 1.27 1.27)) (justify left bottom)))
(symbol (lib_id "Device:C") (at 231.14 45.72 0) (unit 1) (exclude_from_sim no) (in_bom yes) (on_board yes) (dnp no) (property "Reference" "C12" (at 231.775 43.18 0) (effects (font (size 1.27 1.27)))) (property "Value" "100nF" (at 231.775 48.26 0) (effects (font (size 1.27 1.27)))) (property "Footprint" "Capacitor_SMD:C_0402_1005Metric" (at 232.1052 49.53 0) (effects (font (size 1.27 1.27)) (hide yes))) (property "Datasheet" "~" (at 231.14 45.72 0) (effects (font (size 1.27 1.27)) (hide yes))) (property "LCSC" "C1525" (at 231.14 45.72 0) (effects (font (size 1.27 1.27)) (hide yes))) (pin "1") (pin "2"))
(wire (pts (xy 231.14 41.91) (xy 231.14 39.37)) (stroke (width 0) (type default)))
(label "VA" (at 231.14 39.37 90) (fields_autoplaced yes) (effects (font (size 1.27 1.27)) (justify left bottom)))
(wire (pts (xy 231.14 49.53) (xy 231.14 52.07)) (stroke (width 0) (type default)))
(label "GND" (at 231.14 52.07 270) (fields_autoplaced yes) (effects (font (size 1.27 1.27)) (justify right bottom)))
(symbol (lib_id "Device:C") (at 243.84 45.72 0) (unit 1) (exclude_from_sim no) (in_bom yes) (on_board yes) (dnp no) (property "Reference" "C22" (at 244.475 43.18 0) (effects (font (size 1.27 1.27)))) (property "Value" "100nF" (at 244.475 48.26 0) (effects (font (size 1.27 1.27)))) (property "Footprint" "Capacitor_SMD:C_0402_1005Metric" (at 244.8052 49.53 0) (effects (font (size 1.27 1.27)) (hide yes))) (property "Datasheet" "~" (at 243.84 45.72 0) (effects (font (size 1.27 1.27)) (hide yes))) (property "LCSC" "C1525" (at 243.84 45.72 0) (effects (font (size 1.27 1.27)) (hide yes))) (pin "1") (pin "2"))
(wire (pts (xy 243.84 41.91) (xy 243.84 39.37)) (stroke (width 0) (type default)))
(label "VB" (at 243.84 39.37 90) (fields_autoplaced yes) (effects (font (size 1.27 1.27)) (justify left bottom)))
(wire (pts (xy 243.84 49.53) (xy 243.84 52.07)) (stroke (width 0) (type default)))
(label "GND" (at 243.84 52.07 270) (fields_autoplaced yes) (effects (font (size 1.27 1.27)) (justify right bottom)))
(symbol (lib_id "Device:R") (at 254 45.72 0) (unit 1) (exclude_from_sim no) (in_bom yes) (on_board yes) (dnp no) (property "Reference" "R2" (at 256.032 45.72 90) (effects (font (size 1.27 1.27)))) (property "Value" "100k" (at 254 45.72 90) (effects (font (size 1.27 1.27)))) (property "Footprint" "Resistor_SMD:R_0402_1005Metric" (at 252.222 45.72 90) (effects (font (size 1.27 1.27)) (hide yes))) (property "Datasheet" "~" (at 254 45.72 0) (effects (font (size 1.27 1.27)) (hide yes))) (property "LCSC" "C25741" (at 254 45.72 0) (effects (font (size 1.27 1.27)) (hide yes))) (pin "1") (pin "2"))
(wire (pts (xy 254 41.91) (xy 254 39.37)) (stroke (width 0) (type default)))
(label "VA" (at 254 39.37 90) (fields_autoplaced yes) (effects (font (size 1.27 1.27)) (justify left bottom)))
(wire (pts (xy 254 49.53) (xy 254 52.07)) (stroke (width 0) (type default)))
(label "DIR2" (at 254 52.07 270) (fields_autoplaced yes) (effects (font (size 1.27 1.27)) (justify right bottom)))
(text "Channel 3" (exclude_from_sim no) (at 270.51 29.21 0) (effects (font (size 2.2 2.2) (thickness 0.44) (bold yes)) (justify left bottom)))
(rectangle (start 267.028 23) (end 349.588 74.4) (stroke (width 0.15) (type dash)) (fill (type none)))
(symbol (lib_id "Logic_LevelTranslator:SN74LVC1T45DCK") (at 292.1 53.34 0) (unit 1) (exclude_from_sim no) (in_bom yes) (on_board yes) (dnp no) (property "Reference" "U3" (at 285.75 44.45 0) (effects (font (size 1.27 1.27)))) (property "Value" "SN74LXC1T45DCK" (at 295.91 44.45 0) (effects (font (size 1.27 1.27)))) (property "Footprint" "Package_TO_SOT_SMD:SOT-363_SC-70-6" (at 292.1 64.77 0) (effects (font (size 1.27 1.27)) (hide yes))) (property "Datasheet" "http://www.ti.com/lit/ds/symlink/sn74lvc1t45.pdf" (at 269.24 69.85 0) (effects (font (size 1.27 1.27)) (hide yes))) (property "LCSC" "C5217888" (at 292.1 53.34 0) (effects (font (size 1.27 1.27)) (hide yes))) (property "MPN" "SN74LXC1T45DCKR" (at 292.1 53.34 0) (effects (font (size 1.27 1.27)) (hide yes))) (pin "1") (pin "2") (pin "3") (pin "4") (pin "5") (pin "6"))
(wire (pts (xy 289.56 43.18) (xy 289.56 40.64)) (stroke (width 0) (type default)))
(label "VA" (at 289.56 40.64 90) (fields_autoplaced yes) (effects (font (size 1.27 1.27)) (justify left bottom)))
(wire (pts (xy 292.1 63.5) (xy 292.1 66.04)) (stroke (width 0) (type default)))
(label "GND" (at 292.1 66.04 270) (fields_autoplaced yes) (effects (font (size 1.27 1.27)) (justify right bottom)))
(wire (pts (xy 281.94 53.34) (xy 279.4 53.34)) (stroke (width 0) (type default)))
(label "A3" (at 279.4 53.34 180) (fields_autoplaced yes) (effects (font (size 1.27 1.27)) (justify right bottom)))
(wire (pts (xy 302.26 53.34) (xy 304.8 53.34)) (stroke (width 0) (type default)))
(label "B3" (at 304.8 53.34 0) (fields_autoplaced yes) (effects (font (size 1.27 1.27)) (justify left bottom)))
(wire (pts (xy 281.94 58.42) (xy 279.4 58.42)) (stroke (width 0) (type default)))
(label "DIR3" (at 279.4 58.42 180) (fields_autoplaced yes) (effects (font (size 1.27 1.27)) (justify right bottom)))
(wire (pts (xy 294.64 43.18) (xy 294.64 40.64)) (stroke (width 0) (type default)))
(label "VB" (at 294.64 40.64 90) (fields_autoplaced yes) (effects (font (size 1.27 1.27)) (justify left bottom)))
(symbol (lib_id "Device:C") (at 317.5 45.72 0) (unit 1) (exclude_from_sim no) (in_bom yes) (on_board yes) (dnp no) (property "Reference" "C13" (at 318.135 43.18 0) (effects (font (size 1.27 1.27)))) (property "Value" "100nF" (at 318.135 48.26 0) (effects (font (size 1.27 1.27)))) (property "Footprint" "Capacitor_SMD:C_0402_1005Metric" (at 318.4652 49.53 0) (effects (font (size 1.27 1.27)) (hide yes))) (property "Datasheet" "~" (at 317.5 45.72 0) (effects (font (size 1.27 1.27)) (hide yes))) (property "LCSC" "C1525" (at 317.5 45.72 0) (effects (font (size 1.27 1.27)) (hide yes))) (pin "1") (pin "2"))
(wire (pts (xy 317.5 41.91) (xy 317.5 39.37)) (stroke (width 0) (type default)))
(label "VA" (at 317.5 39.37 90) (fields_autoplaced yes) (effects (font (size 1.27 1.27)) (justify left bottom)))
(wire (pts (xy 317.5 49.53) (xy 317.5 52.07)) (stroke (width 0) (type default)))
(label "GND" (at 317.5 52.07 270) (fields_autoplaced yes) (effects (font (size 1.27 1.27)) (justify right bottom)))
(symbol (lib_id "Device:C") (at 330.2 45.72 0) (unit 1) (exclude_from_sim no) (in_bom yes) (on_board yes) (dnp no) (property "Reference" "C23" (at 330.835 43.18 0) (effects (font (size 1.27 1.27)))) (property "Value" "100nF" (at 330.835 48.26 0) (effects (font (size 1.27 1.27)))) (property "Footprint" "Capacitor_SMD:C_0402_1005Metric" (at 331.1652 49.53 0) (effects (font (size 1.27 1.27)) (hide yes))) (property "Datasheet" "~" (at 330.2 45.72 0) (effects (font (size 1.27 1.27)) (hide yes))) (property "LCSC" "C1525" (at 330.2 45.72 0) (effects (font (size 1.27 1.27)) (hide yes))) (pin "1") (pin "2"))
(wire (pts (xy 330.2 41.91) (xy 330.2 39.37)) (stroke (width 0) (type default)))
(label "VB" (at 330.2 39.37 90) (fields_autoplaced yes) (effects (font (size 1.27 1.27)) (justify left bottom)))
(wire (pts (xy 330.2 49.53) (xy 330.2 52.07)) (stroke (width 0) (type default)))
(label "GND" (at 330.2 52.07 270) (fields_autoplaced yes) (effects (font (size 1.27 1.27)) (justify right bottom)))
(symbol (lib_id "Device:R") (at 340.36 45.72 0) (unit 1) (exclude_from_sim no) (in_bom yes) (on_board yes) (dnp no) (property "Reference" "R3" (at 342.392 45.72 90) (effects (font (size 1.27 1.27)))) (property "Value" "100k" (at 340.36 45.72 90) (effects (font (size 1.27 1.27)))) (property "Footprint" "Resistor_SMD:R_0402_1005Metric" (at 338.582 45.72 90) (effects (font (size 1.27 1.27)) (hide yes))) (property "Datasheet" "~" (at 340.36 45.72 0) (effects (font (size 1.27 1.27)) (hide yes))) (property "LCSC" "C25741" (at 340.36 45.72 0) (effects (font (size 1.27 1.27)) (hide yes))) (pin "1") (pin "2"))
(wire (pts (xy 340.36 41.91) (xy 340.36 39.37)) (stroke (width 0) (type default)))
(label "VA" (at 340.36 39.37 90) (fields_autoplaced yes) (effects (font (size 1.27 1.27)) (justify left bottom)))
(wire (pts (xy 340.36 49.53) (xy 340.36 52.07)) (stroke (width 0) (type default)))
(label "DIR3" (at 340.36 52.07 270) (fields_autoplaced yes) (effects (font (size 1.27 1.27)) (justify right bottom)))
(text "Channel 4" (exclude_from_sim no) (at 20.32 92.71 0) (effects (font (size 2.2 2.2) (thickness 0.44) (bold yes)) (justify left bottom)))
(rectangle (start 16 86.6) (end 98.56 138) (stroke (width 0.15) (type dash)) (fill (type none)))
(symbol (lib_id "Logic_LevelTranslator:SN74LVC1T45DCK") (at 40.64 116.84 0) (unit 1) (exclude_from_sim no) (in_bom yes) (on_board yes) (dnp no) (property "Reference" "U4" (at 34.29 107.95 0) (effects (font (size 1.27 1.27)))) (property "Value" "SN74LXC1T45DCK" (at 44.45 107.95 0) (effects (font (size 1.27 1.27)))) (property "Footprint" "Package_TO_SOT_SMD:SOT-363_SC-70-6" (at 40.64 128.27 0) (effects (font (size 1.27 1.27)) (hide yes))) (property "Datasheet" "http://www.ti.com/lit/ds/symlink/sn74lvc1t45.pdf" (at 17.78 133.35 0) (effects (font (size 1.27 1.27)) (hide yes))) (property "LCSC" "C5217888" (at 40.64 116.84 0) (effects (font (size 1.27 1.27)) (hide yes))) (property "MPN" "SN74LXC1T45DCKR" (at 40.64 116.84 0) (effects (font (size 1.27 1.27)) (hide yes))) (pin "1") (pin "2") (pin "3") (pin "4") (pin "5") (pin "6"))
(wire (pts (xy 38.1 106.68) (xy 38.1 104.14)) (stroke (width 0) (type default)))
(label "VA" (at 38.1 104.14 90) (fields_autoplaced yes) (effects (font (size 1.27 1.27)) (justify left bottom)))
(wire (pts (xy 40.64 127) (xy 40.64 129.54)) (stroke (width 0) (type default)))
(label "GND" (at 40.64 129.54 270) (fields_autoplaced yes) (effects (font (size 1.27 1.27)) (justify right bottom)))
(wire (pts (xy 30.48 116.84) (xy 27.94 116.84)) (stroke (width 0) (type default)))
(label "A4" (at 27.94 116.84 180) (fields_autoplaced yes) (effects (font (size 1.27 1.27)) (justify right bottom)))
(wire (pts (xy 50.8 116.84) (xy 53.34 116.84)) (stroke (width 0) (type default)))
(label "B4" (at 53.34 116.84 0) (fields_autoplaced yes) (effects (font (size 1.27 1.27)) (justify left bottom)))
(wire (pts (xy 30.48 121.92) (xy 27.94 121.92)) (stroke (width 0) (type default)))
(label "DIR4" (at 27.94 121.92 180) (fields_autoplaced yes) (effects (font (size 1.27 1.27)) (justify right bottom)))
(wire (pts (xy 43.18 106.68) (xy 43.18 104.14)) (stroke (width 0) (type default)))
(label "VB" (at 43.18 104.14 90) (fields_autoplaced yes) (effects (font (size 1.27 1.27)) (justify left bottom)))
(symbol (lib_id "Device:C") (at 66.04 109.22 0) (unit 1) (exclude_from_sim no) (in_bom yes) (on_board yes) (dnp no) (property "Reference" "C14" (at 66.675 106.68 0) (effects (font (size 1.27 1.27)))) (property "Value" "100nF" (at 66.675 111.76 0) (effects (font (size 1.27 1.27)))) (property "Footprint" "Capacitor_SMD:C_0402_1005Metric" (at 67.0052 113.03 0) (effects (font (size 1.27 1.27)) (hide yes))) (property "Datasheet" "~" (at 66.04 109.22 0) (effects (font (size 1.27 1.27)) (hide yes))) (property "LCSC" "C1525" (at 66.04 109.22 0) (effects (font (size 1.27 1.27)) (hide yes))) (pin "1") (pin "2"))
(wire (pts (xy 66.04 105.41) (xy 66.04 102.87)) (stroke (width 0) (type default)))
(label "VA" (at 66.04 102.87 90) (fields_autoplaced yes) (effects (font (size 1.27 1.27)) (justify left bottom)))
(wire (pts (xy 66.04 113.03) (xy 66.04 115.57)) (stroke (width 0) (type default)))
(label "GND" (at 66.04 115.57 270) (fields_autoplaced yes) (effects (font (size 1.27 1.27)) (justify right bottom)))
(symbol (lib_id "Device:C") (at 78.74 109.22 0) (unit 1) (exclude_from_sim no) (in_bom yes) (on_board yes) (dnp no) (property "Reference" "C24" (at 79.375 106.68 0) (effects (font (size 1.27 1.27)))) (property "Value" "100nF" (at 79.375 111.76 0) (effects (font (size 1.27 1.27)))) (property "Footprint" "Capacitor_SMD:C_0402_1005Metric" (at 79.7052 113.03 0) (effects (font (size 1.27 1.27)) (hide yes))) (property "Datasheet" "~" (at 78.74 109.22 0) (effects (font (size 1.27 1.27)) (hide yes))) (property "LCSC" "C1525" (at 78.74 109.22 0) (effects (font (size 1.27 1.27)) (hide yes))) (pin "1") (pin "2"))
(wire (pts (xy 78.74 105.41) (xy 78.74 102.87)) (stroke (width 0) (type default)))
(label "VB" (at 78.74 102.87 90) (fields_autoplaced yes) (effects (font (size 1.27 1.27)) (justify left bottom)))
(wire (pts (xy 78.74 113.03) (xy 78.74 115.57)) (stroke (width 0) (type default)))
(label "GND" (at 78.74 115.57 270) (fields_autoplaced yes) (effects (font (size 1.27 1.27)) (justify right bottom)))
(symbol (lib_id "Device:R") (at 88.9 109.22 0) (unit 1) (exclude_from_sim no) (in_bom yes) (on_board yes) (dnp no) (property "Reference" "R4" (at 90.932 109.22 90) (effects (font (size 1.27 1.27)))) (property "Value" "100k" (at 88.9 109.22 90) (effects (font (size 1.27 1.27)))) (property "Footprint" "Resistor_SMD:R_0402_1005Metric" (at 87.122 109.22 90) (effects (font (size 1.27 1.27)) (hide yes))) (property "Datasheet" "~" (at 88.9 109.22 0) (effects (font (size 1.27 1.27)) (hide yes))) (property "LCSC" "C25741" (at 88.9 109.22 0) (effects (font (size 1.27 1.27)) (hide yes))) (pin "1") (pin "2"))
(wire (pts (xy 88.9 105.41) (xy 88.9 102.87)) (stroke (width 0) (type default)))
(label "VA" (at 88.9 102.87 90) (fields_autoplaced yes) (effects (font (size 1.27 1.27)) (justify left bottom)))
(wire (pts (xy 88.9 113.03) (xy 88.9 115.57)) (stroke (width 0) (type default)))
(label "DIR4" (at 88.9 115.57 270) (fields_autoplaced yes) (effects (font (size 1.27 1.27)) (justify right bottom)))
(symbol (lib_id "power:PWR_FLAG") (at 25.4 154.94 0) (unit 1) (exclude_from_sim no) (in_bom no) (on_board no) (dnp no) (property "Reference" "#FLG01" (at 25.4 153.035 0) (effects (font (size 1.27 1.27)))) (property "Value" "PWR_FLAG" (at 25.4 151.13 0) (effects (font (size 1.27 1.27)))) (property "Footprint" "" (at 25.4 154.94 0) (effects (font (size 1.27 1.27)) (hide yes))) (property "Datasheet" "~" (at 25.4 154.94 0) (effects (font (size 1.27 1.27)) (hide yes))) (pin "1"))
(wire (pts (xy 25.4 154.94) (xy 25.4 157.48)) (stroke (width 0) (type default)))
(label "VA" (at 25.4 157.48 270) (fields_autoplaced yes) (effects (font (size 1.27 1.27)) (justify right bottom)))
(symbol (lib_id "power:PWR_FLAG") (at 50.8 154.94 0) (unit 1) (exclude_from_sim no) (in_bom no) (on_board no) (dnp no) (property "Reference" "#FLG02" (at 50.8 153.035 0) (effects (font (size 1.27 1.27)))) (property "Value" "PWR_FLAG" (at 50.8 151.13 0) (effects (font (size 1.27 1.27)))) (property "Footprint" "" (at 50.8 154.94 0) (effects (font (size 1.27 1.27)) (hide yes))) (property "Datasheet" "~" (at 50.8 154.94 0) (effects (font (size 1.27 1.27)) (hide yes))) (pin "1"))
(wire (pts (xy 50.8 154.94) (xy 50.8 157.48)) (stroke (width 0) (type default)))
(label "VB" (at 50.8 157.48 270) (fields_autoplaced yes) (effects (font (size 1.27 1.27)) (justify right bottom)))
(symbol (lib_id "power:PWR_FLAG") (at 76.2 154.94 0) (unit 1) (exclude_from_sim no) (in_bom no) (on_board no) (dnp no) (property "Reference" "#FLG03" (at 76.2 153.035 0) (effects (font (size 1.27 1.27)))) (property "Value" "PWR_FLAG" (at 76.2 151.13 0) (effects (font (size 1.27 1.27)))) (property "Footprint" "" (at 76.2 154.94 0) (effects (font (size 1.27 1.27)) (hide yes))) (property "Datasheet" "~" (at 76.2 154.94 0) (effects (font (size 1.27 1.27)) (hide yes))) (pin "1"))
(wire (pts (xy 76.2 154.94) (xy 76.2 157.48)) (stroke (width 0) (type default)))
(label "GND" (at 76.2 157.48 270) (fields_autoplaced yes) (effects (font (size 1.27 1.27)) (justify right bottom)))
(sheet_instances (path "" (page "1"))))
